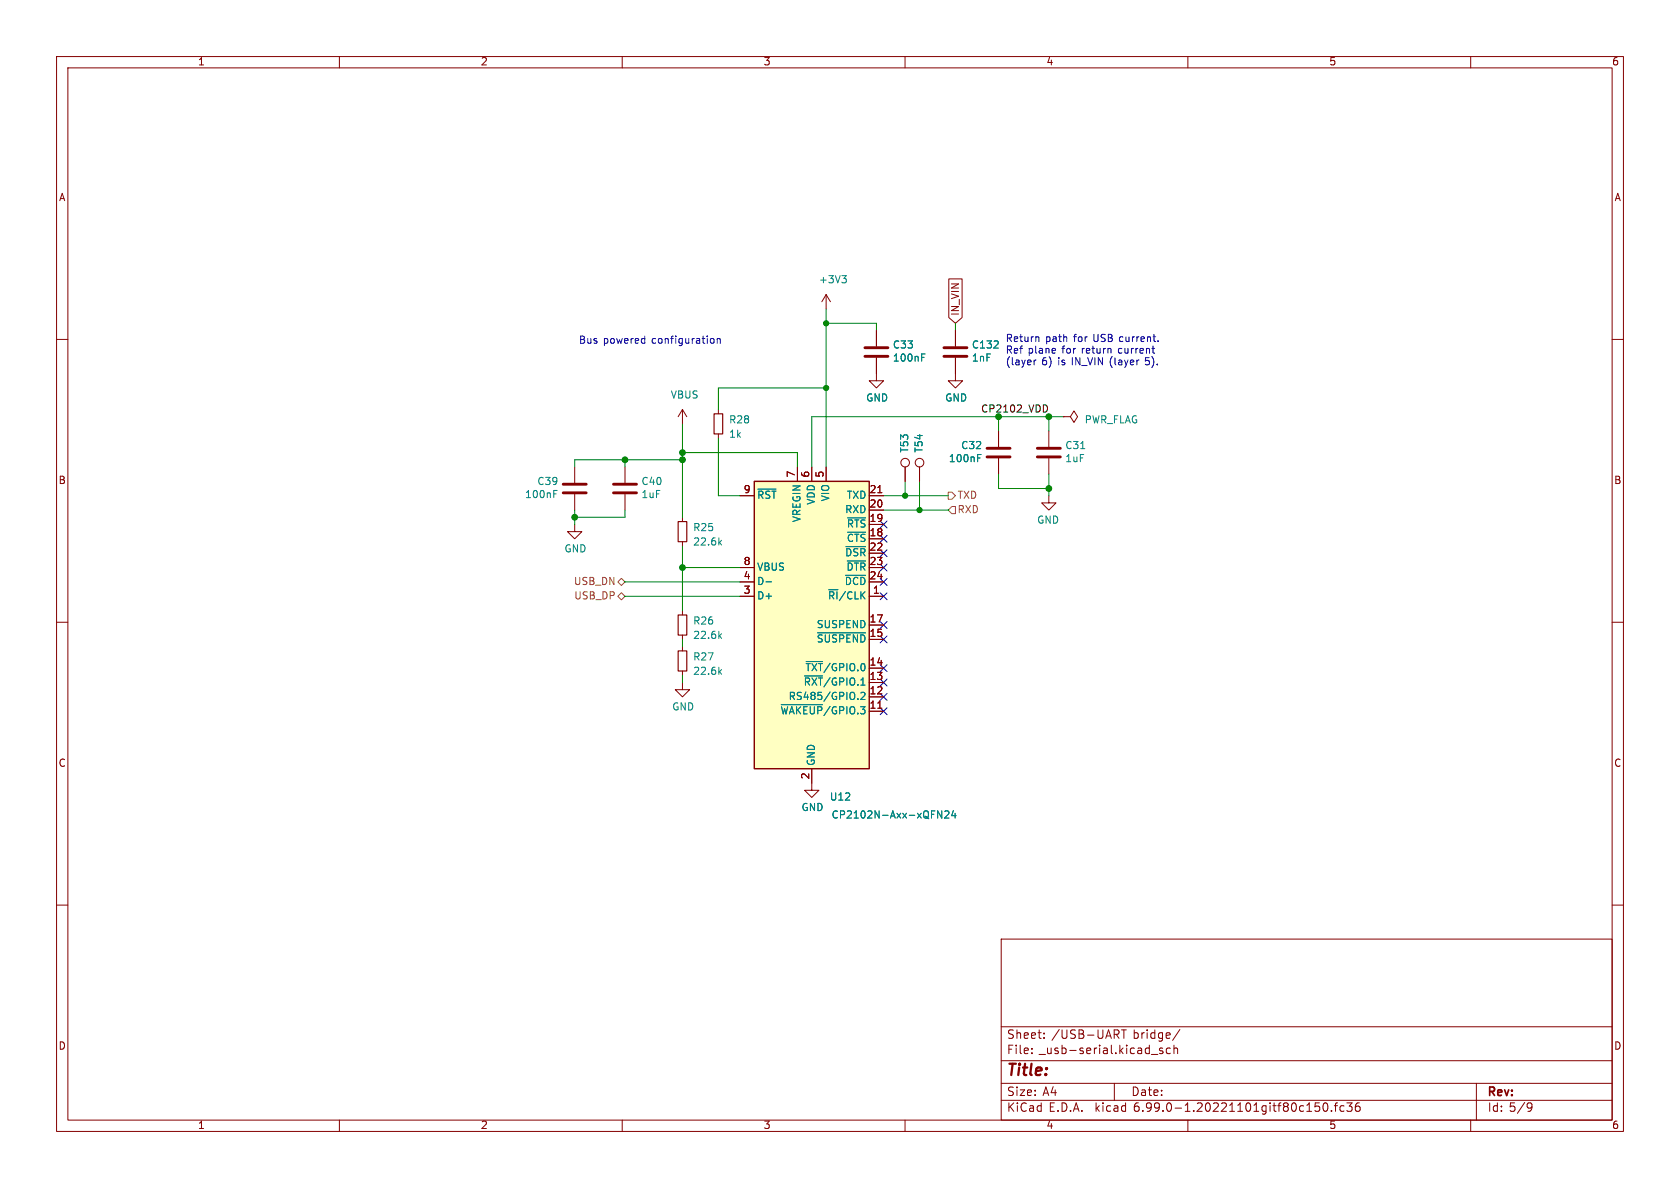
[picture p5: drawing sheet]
<svg xmlns="http://www.w3.org/2000/svg" width="297mm" height="210mm" viewBox="0 0 297 210" stroke-linecap="round" stroke-linejoin="round" font-family="sans-serif">
<g fill="none" stroke="#840000" stroke-width=".18">
<path d="M10 10h277v190h-277zM12 12h273v186h-273zM60 10v2M110 10v2M160 10v2M210 10v2M260 10v2M10 60h2M146 52.1v2.5M146 52.1l-.7 1.2M146 52.1l.8 1.2M154.9 58.4v2.8"/>
<path d="M167.7 49.3h2.4v6.8l-1.2 1.1-1.2-1.1zM168.9 58.4v2.8M285 60h2M120.6 72.4v2.5M120.6 72.4l-.7 1.3M120.6 72.4l.8 1.3M127 72.4v.8M127 76.7v.8M154.9 63.2v4.1h1.3l-1.3 1.3-1.2-1.3h1.2M168.9 63.2v4.1h1.3l-1.3 1.3-1.3-1.3h1.3M176.5 76.2v2.8M185.4 76.2v2.8"/>
<path d="M188 73.7h1.2l.7-1.1 .6 1.1-.6 1-.7-1M188 73.7h.1M101.6 92.7v1.3h1.3l-1.3 1.3-1.3-1.3h1.3M101.6 82.6v2.7M101.6 87.4v2.8M110.5 82.6v2.7M110.5 87.4v2.8M120.6 91.4v.8M120.6 95.8v.7M130.8 87.6h2.5M141 82.6v2.5M143.5 82.6v2.5"/>
<path d="M146 82.6v2.5M153.7 87.6h2.5M160 82.6v2.5M162.6 82.6v2.5M176.5 81v2.8M185.4 87.6v1.3h-1.3l1.3 1.3 1.3-1.3h-1.3M185.4 81v2.8M10 110h2M120.6 108v.7M120.6 112.3v.7M120.6 114.3v.8M120.6 118.6v.8"/>
<path d="M130.8 105.4h2.5M130.8 102.9h2.5M130.8 100.3h2.5M153.7 105.4h2.5M285 110h2M120.6 120.7v1.2h1.3l-1.3 1.3-1.2-1.3h1.2M143.5 135.9v3.8h1.3l-1.3 1.3-1.3-1.3h1.3M153.7 125.7h2.5M10 160h2M285 160h2M177 166h108v32h-108zM60 198v2"/>
<path d="M110 198v2M160 198v2M177 194.5h108M177 191.5h108M177 187.5h108M177 181.5h108M185.8 193.2h1M186.5 192.7v1M197 191.5v3M203.5 186.4h1.2M203.6 183.5h.6M203.6 182.6h.6"/>
<path d="M204.2 182.1v1.5M205.5 182.6h-.4l-.3 .2v.5l.1 .2h.6M205.5 182.6v1.2l-.3 .3-.3-.1M205.5 185.3h-.3l-.2 .2v.2l.5 .1v.4h-.5M206.2 183.1l.7-.2-.1-.3h-.4l-.2 .2v.7h.6M206.9 185.3h-.4l-.3 .2v.5l.1 .2h.6M207.5 185.4l.3-.1h.3l.1 1M207.5 184.8v1.5M208.6 182l-1.3 1.9M210 198v2M230.5 195.5h-.5l-.3 .2v.5l.2 .2h.6M231 196.5h.9"/>
<path d="M231 195.4l.5-.4v1.5M233.2 195h-.7v.7l.2-.2 .5 .1 .1 .2-.1 .5-.2 .2-.5-.2M234 195.1l.2-.1a.81 .81 0 0 1 .6 .6 .81 .81 0 0 1-.3 .8l-.1 .1a.81 .81 0 0 1-.4-1.4zM235.4 196.3v.2M235.9 195.5h.6M236.5 195l-.4 .2v1.3M237.6 195.5h-.4l-.3 .2v.5l.1 .2h.6M238.1 195h.9l-.5 .5 .5 .2v.6l-.3 .2h-.4l-.2-.2M240.3 195a.59 .59 0 0 0-.7 .6v.6l.1 .2 .5 .1 .2-.2 .1-.5-.2-.2-.4-.1-.3 .3M260 198v2M261 191.5v6.5M269.5 194.9l-1.2 1.9"/>
<path d="M270.8 195.6l-.3 .3h-.2l-.3-.3 .1-.6h.4l.3 .1a.99 .99 0 0 1-.4 1.4h-.3"/>
<circle cx="160" cy="81.8" r=".76"/>
<circle cx="162.6" cy="81.8" r=".76"/>
</g>
<path d="M152.9 63h4.1M152.9 61.5h4.1M166.9 63h4M166.9 61.5h4M174.5 79.2h4.1M183.4 79.2h4.1M99.6 87.1h4M99.6 85.6h4M108.5 87.1h4M108.5 85.6h4M174.5 80.8h4.1M183.4 80.8h4.1" fill="none" stroke="#840000" stroke-width=".51"/>
<path d="M126.2 73.2h1.6v3.5h-1.6zM119.9 92.2h1.5v3.6h-1.5zM119.9 115.1h1.5v3.5h-1.5zM119.9 108.7h1.5v3.6h-1.5z" fill="none" stroke="#840000" stroke-width=".2"/>
<path d="M133.3 85.1h20.4v50.8h-20.4z" fill="#ffffc2" stroke="#ffffc2" stroke-width=".18"/>
<path d="M133.3 85.1h20.4v50.8h-20.4z" fill="none" stroke="#840000" stroke-width=".25"/>
<g fill="none" stroke="#008484" stroke-width=".18">
<path d="M134 86.5h3.2M149.5 96.6h3.5M149.8 99.2h3.2M149.8 94.1h3.2M149.8 91.5h3.2M135.4 102.9h1M142.2 119.5h3.2M142.5 116.9h2.9M144.5 111.9h8.5M149.5 101.7h3.5M138.1 124.6h7.3M139.7 123.1l.6-.1 .2-.2-.1-.3-.7-.1v1.3"/>
<path d="M140 123.1l.5 .6M148 143.5a.6 .6 0 0 0-.8 .4 .6 .6 0 0 0 .6 .7l.2-.1M167.6 143.4l.2 .2-.1 .3-.7 .7h.8M168.5 143.3l-.3 .9h.8M168.8 143.8v.8"/>
</g>
<path d="M167.6 87h.7l.6 .6-.6 .7h-.7zM168.3 89.5h.6v1.3h-.6l-.7-.6zM109.2 102.9l.7-.7 .6 .7-.6 .6zM109.2 105.4l.7-.6 .6 .6-.6 .6z" fill="none" stroke="#848400" stroke-width=".18"/>
<path d="M173.8 71.8l-.1 .3 .1 .6" fill="none" stroke="#000" stroke-width=".18"/>
<g fill="none" stroke="#0000c2" stroke-width=".18">
<path d="M102.6 59.4h.5l.2 .3-.2 .3 .2 .1 .1 .3-.3 .3h-.5zM103.9 59.8v.7l.4 .2M126.1 59.9l.1 .2-.1 .5M126.8 60l.2-.2 .3 .1v.8M126.8 59.8v.9M201 59.5v.9M201.3 59.5l-.3 .3M201.7 60l.6-.2v-.2l-.4-.1-.2 .2 .1 .6h.5M202.9 59.7l.1-.2 .3 .1 .1 .8M202.9 59.5v.9M203.8 59.5h.5M204 59.1v1.1l.3 .2"/>
<path d="M102.6 60h.5M200 61.6v.8M200 63.6l.4 .1v.2l-.6 .2M200.3 61.6l-.3 .2M200.4 64.4l-.4 .1M200.8 61.6v.8M201 63.6v.9M201.2 61.6l-.4 .2M201.3 63.6l-.3 .3M201.5 62l.6-.1v-.2l-.4-.1-.2 .2 .1 .6h.5M202.7 61.7l.2-.1 .3 .1v.7M202.7 61.6v.8"/>
<path d="M203.1 63.2h-.6v.6l.2-.1 .4 .1 .1 .1-.1 .5-.1 .1-.5-.1M203.6 63a1.46 1.46 0 0 1 0 2M203.6 61.6h.5M203.8 61.2v1.1l.3 .1M204.6 64.4v.1M204.7 60.3v.1"/>
</g>
<g fill="none" stroke="#008400" stroke-width=".18">
<path d="M146 54.6v28M146 57.2h8.9v1.2M168.9 57.2v1.2M120.6 74.9v16.5M127 77.5v10.1h3.8M146 68.6h-19v3.8M176.5 73.7v2.5M185.4 73.7v2.5M188 73.7h-44.5v8.9M101.6 90.2v2.5M110.5 81.3v1.3M110.5 90.2v1.2h-8.9"/>
<path d="M120.6 81.3h-19v1.3M120.6 96.5v11.5M120.6 80h20.4v2.6M156.2 90.2h11.4M156.2 87.6h11.4M160 85.1v2.5M162.6 85.1v5.1M176.5 83.8v2.6h8.9M185.4 83.8v3.8M110.5 105.4h20.3M110.5 102.9h20.3M120.6 113v1.3"/>
<path d="M120.6 119.4v1.3M120.6 100.3h10.2"/>
</g>
<g fill="none" stroke="#000084" stroke-width=".18">
<path d="M155.6 99.7l1.2 1.2M155.6 97.2l1.2 1.2M155.6 94.6l1.2 1.3M155.6 92.1l1.2 1.2M156.8 99.7l-1.2 1.2M156.8 97.2l-1.2 1.2M156.8 94.6l-1.2 1.3M156.8 92.1l-1.2 1.2M155.6 102.3l1.2 1.2M155.6 104.8l1.2 1.2M155.6 109.9l1.2 1.2M155.6 112.4l1.2 1.2"/>
<path d="M155.6 117.5l1.2 1.2M156.8 102.3l-1.2 1.2M156.8 104.8l-1.2 1.2M156.8 109.9l-1.2 1.2M156.8 112.4l-1.2 1.2M156.8 117.5l-1.2 1.2M155.6 120l1.2 1.3M155.6 122.6l1.2 1.2M155.6 125.1l1.2 1.2M156.8 120l-1.2 1.3M156.8 122.6l-1.2 1.2M156.8 125.1l-1.2 1.2"/>
</g>
<g fill="#008400" stroke="#008400" stroke-width=".18">
<circle cx="185.4" cy="86.4" r=".51"/>
<circle cx="162.6" cy="90.2" r=".46"/>
<circle cx="185.4" cy="73.7" r=".51"/>
<circle cx="120.7" cy="100.3" r=".51"/>
<circle cx="101.6" cy="91.4" r=".51"/>
<circle cx="110.5" cy="81.3" r=".51"/>
<circle cx="120.7" cy="81.3" r=".51"/>
<circle cx="120.7" cy="80" r=".51"/>
<circle cx="176.5" cy="73.7" r=".51"/>
<circle cx="146" cy="68.6" r=".46"/>
<circle cx="160" cy="87.6" r=".46"/>
<circle cx="146" cy="57.2" r=".46"/>
</g>
<text font-size="2.8" fill="#840000" x="178" y="190.3">Title:</text>
<g font-size="2.1" fill="#840000">
<text x="178" y="183.8">Sheet: /USB-UART bridge/</text>
<text x="178" y="186.5">File: _usb-serial.kicad_sch</text>
<text x="178" y="196.7">KiCad E.D.A. kicad 6.99.0-1.20221101gitf80c150.fc36</text>
<text x="178" y="193.9">Size: A4</text>
<text x="200" y="193.9">Date:</text>
<text x="263" y="193.9">Rev:</text>
<text x="263" y="196.7">Id: 5/9</text>
</g>
<g font-size="1.8" fill="#840000">
<text x="35" y="11.6">1</text>
<text x="85" y="11.6">2</text>
<text x="135" y="11.6">3</text>
<text x="185" y="11.6">4</text>
<text x="235" y="11.6">5</text>
<text x="285" y="11.6">6</text>
<text x="10.3" y="35.6">A</text>
<text x="285.3" y="35.6">A</text>
<text x="169.6" y="55.8" transform="rotate(-90 169.6 55.8)">IN_VIN</text>
<text x="10.3" y="85.7">B</text>
<text x="131.6" y="87.4">9</text>
<text x="140.7" y="84.3" transform="rotate(-90 140.7 84.3)">7</text>
<text x="143.3" y="84.3" transform="rotate(-90 143.3 84.3)">6</text>
<text x="145.8" y="84.3" transform="rotate(-90 145.8 84.3)">5</text>
<text x="154" y="89.9">20</text>
<text x="154" y="87.4">21</text>
<text x="285.3" y="85.7">B</text>
<text x="154" y="95">18</text>
<text x="154" y="92.5">19</text>
<text x="131.6" y="100.1">8</text>
<text x="154" y="97.5">22</text>
<text x="154" y="100.1">23</text>
<text x="131.6" y="105.2">3</text>
<text x="131.6" y="102.6">4</text>
<text x="154" y="102.6">24</text>
<text x="154.4" y="105.2">1</text>
<text x="154" y="112.8">15</text>
<text x="154" y="110.2">17</text>
<text x="154" y="117.9">14</text>
<text x="154" y="125.5">11</text>
<text x="154" y="122.9">12</text>
<text x="154" y="120.4">13</text>
<text x="10.3" y="135.6">C</text>
<text x="143.3" y="137.7" transform="rotate(-90 143.3 137.7)">2</text>
<text x="285.3" y="135.6">C</text>
<text x="10.3" y="185.7">D</text>
<text x="285.3" y="185.7">D</text>
<text x="35" y="199.7">1</text>
<text x="85" y="199.7">2</text>
<text x="135" y="199.7">3</text>
<text x="185" y="199.7">4</text>
<text x="235" y="199.7">5</text>
<text x="285" y="199.7">6</text>
</g>
<g font-size="1.8" fill="#008484">
<text x="145.2" y="50.2">+3V3</text>
<text x="158.1" y="61.7">C33</text>
<text x="158.2" y="64">100nF</text>
<text x="172" y="64">1nF</text>
<text x="172.2" y="61.7">C132</text>
<text x="118.6" y="70.5">VBUS</text>
<text x="153.1" y="71.1">GND</text>
<text x="167.1" y="71.1">GND</text>
<text x="129" y="77.5">1k</text>
<text x="129.1" y="74.9">R28</text>
<text x="191.5" y="74.9">PWR_FLAG</text>
<text x="160.7" y="79.8" transform="rotate(-90 160.7 79.8)">T53</text>
<text x="163.2" y="79.8" transform="rotate(-90 163.2 79.8)">T54</text>
<text x="168.1" y="81.8">100nF</text>
<text x="170.2" y="79.5">C32</text>
<text x="188.5" y="81.8">1uF</text>
<text x="188.6" y="79.5">C31</text>
<text x="93.2" y="88.1">100nF</text>
<text x="95.2" y="85.8">C39</text>
<text x="113.6" y="88.1">1uF</text>
<text x="113.6" y="85.8">C40</text>
<text x="133.9" y="88.3">~{RST}</text>
<text x="144.1" y="89.3" transform="rotate(-90 144.1 89.3)">VDD</text>
<text x="146.7" y="88.6" transform="rotate(-90 146.7 88.6)">VIO</text>
<text x="149.6" y="88.3">TXD</text>
<text x="122.8" y="94">R25</text>
<text x="141.6" y="92.4" transform="rotate(-90 141.6 92.4)">VREGIN</text>
<text x="148.2" y="95.9">~{CTS}</text>
<text x="148.2" y="93.3">~{RTS}</text>
<text x="149.4" y="90.8">RXD</text>
<text x="183.3" y="92.7">GND</text>
<text x="99.8" y="97.7">GND</text>
<text x="123" y="96.5">22.6k</text>
<text x="133.9" y="101">VBUS</text>
<text x="148.1" y="98.4">~{DSR}</text>
<text x="148.2" y="101">~{DTR}</text>
<text x="133.9" y="106">D+</text>
<text x="133.9" y="103.5">D-</text>
<text x="145.9" y="106">~{RI}/CLK</text>
<text x="148" y="103.5">~{DCD}</text>
<text x="122.8" y="110.5">R26</text>
<text x="123" y="113">22.6k</text>
<text x="143.2" y="113.7">~{SUSPEND}</text>
<text x="144.6" y="111.1">SUSPEND</text>
<text x="122.8" y="116.8">R27</text>
<text x="123" y="119.4">22.6k</text>
<text x="142.1" y="118.7">~{TXT}/GPIO.0</text>
<text x="118.8" y="125.7">GND</text>
<text x="141.4" y="123.8">RS485/GPIO.2</text>
<text x="141.9" y="121.3">~{RXT}/GPIO.1</text>
<text x="137.5" y="126.4">~{WAKEUP}/GPIO.3</text>
<text x="144.1" y="135.4" transform="rotate(-90 144.1 135.4)">GND</text>
<text x="141.7" y="143.5">GND</text>
<text x="147" y="141.6">U12</text>
<text x="148.7" y="144.8">CP2102N-Axx-xQFN24</text>
</g>
<g font-size="1.8" fill="#0000c2">
<text x="104.7" y="61">Bus powered configuration</text>
<text x="177.8" y="60.7">Return path for USB current.</text>
<text x="177.8" y="62.7">Ref plane for return current</text>
<text x="177.8" y="64.8">(layer 6) is IN_VIN (layer 5).</text>
</g>
<text font-size="1.8" x="174.3" y="73.1">CP2102_VDD</text>
<g font-size="1.8" fill="#848400">
<text x="169.3" y="88.3">TXD</text>
<text x="169.3" y="90.8">RXD</text>
<text x="101.6" y="103.5">USB_DN</text>
<text x="101.7" y="106">USB_DP</text>
</g>
</svg>
